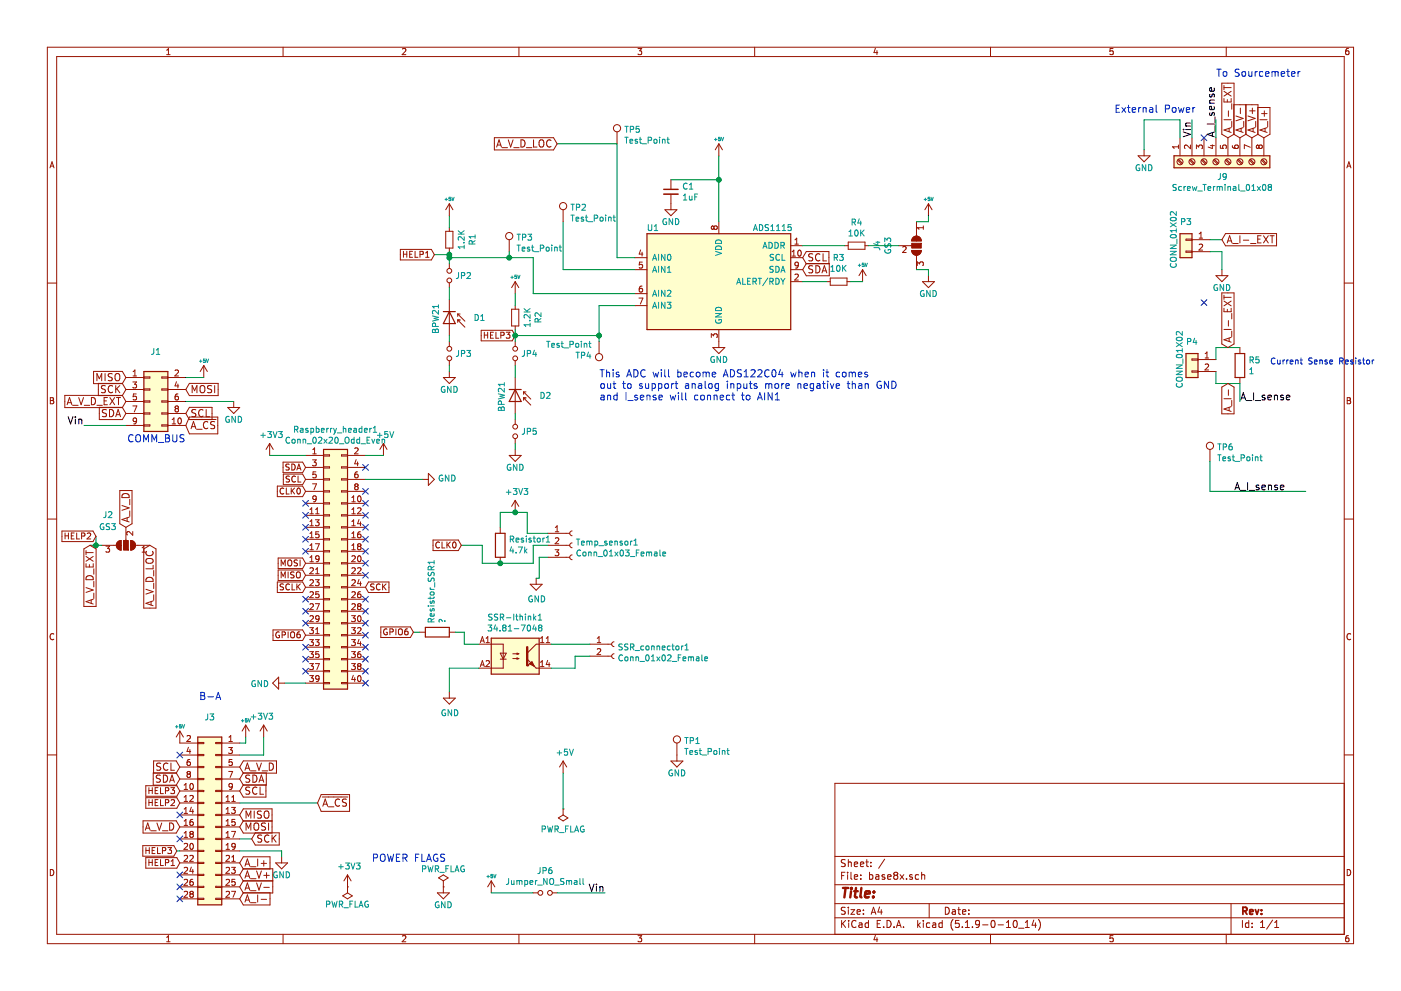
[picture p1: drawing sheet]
EESchema Schematic File Version 4
EELAYER 30 0
EELAYER END
$Descr A4 11693 8268
encoding utf-8
Sheet 1 1
Title ""
Date ""
Rev ""
Comp ""
Comment1 ""
Comment2 ""
Comment3 ""
Comment4 ""
$EndDescr
$Comp
L power:GND #PWR012
U 1 1
P 3700 7400
F 0 "#PWR012" H 3700 7150 50  0001 C CNN
F 1 "GND" H 3700 7250 50  0000 C CNN
F 2 "" H 3700 7400 50  0000 C CNN
F 3 "" H 3700 7400 50  0000 C CNN
	1    3700 7400
	1    0    0    -1  
$EndComp
$Comp
L power:PWR_FLAG #FLG03
U 1 1
P 3700 7400
F 0 "#FLG03" H 3700 7475 50  0001 C CNN
F 1 "PWR_FLAG" H 3700 7550 50  0000 C CNN
F 2 "" H 3700 7400 50  0000 C CNN
F 3 "" H 3700 7400 50  0000 C CNN
	1    3700 7400
	1    0    0    -1  
$EndComp
Text Notes 3100 7200 0    60   ~ 0
POWER FLAGS
$Comp
L power:PWR_FLAG #FLG01
U 1 1
P 2900 7400
F 0 "#FLG01" H 2900 7475 50  0001 C CNN
F 1 "PWR_FLAG" H 2900 7550 50  0000 C CNN
F 2 "" H 2900 7400 50  0000 C CNN
F 3 "" H 2900 7400 50  0000 C CNN
	1    2900 7400
	-1   0    0    1   
$EndComp
$Comp
L power:+3V3 #PWR09
U 1 1
P 2900 7400
F 0 "#PWR09" H 2900 7250 50  0001 C CNN
F 1 "+3V3" H 2915 7573 50  0000 C CNN
F 2 "" H 2900 7400 50  0001 C CNN
F 3 "" H 2900 7400 50  0001 C CNN
	1    2900 7400
	1    0    0    -1  
$EndComp
Text GLabel 2650 6700 2    60   Input ~ 0
~A_CS
Text GLabel 2000 6800 2    60   Input ~ 0
MISO
Text GLabel 2000 6900 2    60   Input ~ 0
MOSI
Text GLabel 2100 7000 2    60   Input ~ 0
SCK
Text GLabel 2000 7400 2    60   Input ~ 0
A_V-
Text GLabel 2000 7200 2    60   Input ~ 0
A_I+
Text GLabel 2000 7500 2    60   Input ~ 0
A_I-
Text GLabel 2000 7300 2    60   Input ~ 0
A_V+
$Comp
L power:GND #PWR08
U 1 1
P 2350 7150
F 0 "#PWR08" H 2350 6900 50  0001 C CNN
F 1 "GND" H 2350 7000 50  0000 C CNN
F 2 "" H 2350 7150 50  0000 C CNN
F 3 "" H 2350 7150 50  0000 C CNN
	1    2350 7150
	-1   0    0    -1  
$EndComp
$Comp
L power:+5V #PWR06
U 1 1
P 2050 6150
F 0 "#PWR06" H 2050 6000 50  0001 C CNN
F 1 "+5V" H 2050 6290 28  0000 C CNN
F 2 "" H 2050 6150 50  0000 C CNN
F 3 "" H 2050 6150 50  0000 C CNN
	1    2050 6150
	-1   0    0    -1  
$EndComp
$Comp
L power:+3V3 #PWR07
U 1 1
P 2200 6150
F 0 "#PWR07" H 2200 6000 50  0001 C CNN
F 1 "+3V3" H 2215 6323 50  0000 C CNN
F 2 "" H 2200 6150 50  0001 C CNN
F 3 "" H 2200 6150 50  0001 C CNN
	1    2200 6150
	-1   0    0    -1  
$EndComp
Text GLabel 2000 6600 2    60   Input ~ 0
SCL
Text GLabel 2000 6500 2    60   Input ~ 0
SDA
Text GLabel 2000 6400 2    60   Input ~ 0
A_V_D
Text Notes 1850 5850 2    60   ~ 0
B-A
Text GLabel 10550 1150 1    60   Input ~ 0
A_I+
Text GLabel 10450 1150 1    60   Input ~ 0
A_V+
$Comp
L Connector_Generic:Conn_02x14_Odd_Even J3
U 1 1
P 1800 6800
F 0 "J3" H 1850 7617 50  0000 C CNN
F 1 "Conn_02x14_Counter_Clockwise" H 1850 7526 50  0001 C CNN
F 2 "Connector_PinSocket_2.54mm:PinSocket_2x14_P2.54mm_Vertical" H 1800 6800 50  0001 C CNN
F 3 "" H 1800 6800 50  0001 C CNN
	1    1800 6800
	-1   0    0    -1  
$EndComp
Text Notes 1550 3700 2    60   ~ 0
COMM_BUS
Text GLabel 1550 3250 2    60   Input ~ 0
MOSI
Text GLabel 1050 3150 0    60   Input ~ 0
MISO
Text GLabel 1050 3250 0    60   Input ~ 0
SCK
$Comp
L power:+5V #PWR04
U 1 1
P 1700 3150
F 0 "#PWR04" H 1700 3000 50  0001 C CNN
F 1 "+5V" H 1700 3290 28  0000 C CNN
F 2 "" H 1700 3150 50  0000 C CNN
F 3 "" H 1700 3150 50  0000 C CNN
	1    1700 3150
	1    0    0    -1  
$EndComp
$Comp
L power:GND #PWR05
U 1 1
P 1950 3350
F 0 "#PWR05" H 1950 3100 50  0001 C CNN
F 1 "GND" H 1950 3200 50  0000 C CNN
F 2 "" H 1950 3350 50  0000 C CNN
F 3 "" H 1950 3350 50  0000 C CNN
	1    1950 3350
	1    0    0    -1  
$EndComp
Text GLabel 1050 3450 0    60   Input ~ 0
SDA
Text GLabel 1550 3450 2    60   Input ~ 0
SCL
Text GLabel 10250 1150 1    60   Input ~ 0
A_I-_EXT
Text GLabel 10350 1150 1    60   Input ~ 0
A_V-
Text Notes 10150 650  0    60   ~ 0
To Sourcemeter
Text Label 9950 1150 1    60   ~ 0
Vin
Text Notes 9300 950  0    60   ~ 0
External Power
Wire Wire Line
	2000 6300 2200 6300
Wire Wire Line
	2200 6300 2200 6150
Wire Wire Line
	2000 6200 2050 6200
Wire Wire Line
	2050 6200 2050 6150
Wire Wire Line
	2000 7100 2350 7100
Wire Wire Line
	2000 6700 2650 6700
Wire Wire Line
	1550 3150 1700 3150
Wire Wire Line
	1550 3350 1950 3350
Wire Wire Line
	9950 1150 9950 1000
Wire Wire Line
	9850 1150 9850 1000
Text Label 5050 7450 2    60   ~ 0
Vin
$Comp
L power:+5V #PWR015
U 1 1
P 4100 7450
F 0 "#PWR015" H 4100 7300 50  0001 C CNN
F 1 "+5V" H 4100 7590 28  0000 C CNN
F 2 "" H 4100 7450 50  0000 C CNN
F 3 "" H 4100 7450 50  0000 C CNN
	1    4100 7450
	1    0    0    -1  
$EndComp
Wire Wire Line
	4450 7450 4100 7450
Wire Wire Line
	5050 7450 4650 7450
$Comp
L Device:Jumper_NO_Small JP6
U 1 1
P 4550 7450
F 0 "JP6" H 4550 7635 50  0000 C CNN
F 1 "Jumper_NO_Small" H 4550 7544 50  0000 C CNN
F 2 "Jumper:SolderJumper-2_P1.3mm_Open_RoundedPad1.0x1.5mm" H 4550 7450 50  0001 C CNN
F 3 "" H 4550 7450 50  0001 C CNN
	1    4550 7450
	1    0    0    -1  
$EndComp
Wire Wire Line
	2350 7100 2350 7150
$Comp
L Connector_Generic:Conn_02x05_Odd_Even J1
U 1 1
P 1250 3350
F 0 "J1" H 1300 3767 50  0000 C CNN
F 1 "Conn_02x05_Odd_Even" H 1300 3676 50  0001 C CNN
F 2 "Connector_IDC:IDC-Header_2x05_P2.54mm_Horizontal" H 1250 3350 50  0001 C CNN
F 3 "" H 1250 3350 50  0001 C CNN
F 4 "2215290" H 0   0   50  0001 C CNN "farnellCode"
	1    1250 3350
	1    0    0    -1  
$EndComp
$Comp
L power:GND #PWR024
U 1 1
P 9550 1250
F 0 "#PWR024" H 9550 1000 50  0001 C CNN
F 1 "GND" H 9550 1100 50  0000 C CNN
F 2 "" H 9550 1250 50  0000 C CNN
F 3 "" H 9550 1250 50  0000 C CNN
	1    9550 1250
	1    0    0    -1  
$EndComp
Wire Wire Line
	9850 1000 9550 1000
Wire Wire Line
	9550 1000 9550 1250
Wire Wire Line
	1050 3550 700  3550
Text Label 700  3550 2    60   ~ 0
Vin
$Comp
L base8x-rescue:ADS1115-myParts U1
U 1 1
P 6000 2350
F 0 "U1" H 5450 2800 50  0000 C CNN
F 1 "ADS1115" H 6450 2800 50  0000 C CNN
F 2 "Package_SO:MSOP-10_3x3mm_P0.5mm" H 5950 2300 50  0001 C CNN
F 3 "" H 5100 2750 50  0001 C CNN
F 4 "1762981" H 6000 2350 60  0001 C CNN "farnellCode"
	1    6000 2350
	1    0    0    -1  
$EndComp
$Comp
L power:GND #PWR020
U 1 1
P 6000 2850
F 0 "#PWR020" H 6000 2600 50  0001 C CNN
F 1 "GND" H 6000 2700 50  0000 C CNN
F 2 "" H 6000 2850 50  0000 C CNN
F 3 "" H 6000 2850 50  0000 C CNN
	1    6000 2850
	1    0    0    -1  
$EndComp
$Comp
L power:+5V #PWR019
U 1 1
P 6000 1300
F 0 "#PWR019" H 6000 1150 50  0001 C CNN
F 1 "+5V" H 6000 1440 28  0000 C CNN
F 2 "" H 6000 1300 50  0000 C CNN
F 3 "" H 6000 1300 50  0000 C CNN
	1    6000 1300
	1    0    0    -1  
$EndComp
Wire Wire Line
	6000 1300 6000 1500
$Comp
L Device:C_Small C1
U 1 1
P 5600 1600
F 0 "C1" H 5692 1646 50  0000 L CNN
F 1 "1uF" H 5692 1555 50  0000 L CNN
F 2 "Capacitor_SMD:C_1206_3216Metric" H 5600 1600 50  0001 C CNN
F 3 "" H 5600 1600 50  0001 C CNN
	1    5600 1600
	1    0    0    -1  
$EndComp
$Comp
L power:GND #PWR018
U 1 1
P 5600 1700
F 0 "#PWR018" H 5600 1450 50  0001 C CNN
F 1 "GND" H 5600 1550 50  0000 C CNN
F 2 "" H 5600 1700 50  0000 C CNN
F 3 "" H 5600 1700 50  0000 C CNN
	1    5600 1700
	1    0    0    -1  
$EndComp
Wire Wire Line
	5600 1500 6000 1500
Connection ~ 6000 1500
$Comp
L Device:R_Small R4
U 1 1
P 7150 2050
F 0 "R4" V 6954 2050 50  0000 C CNN
F 1 "10K" V 7045 2050 50  0000 C CNN
F 2 "Resistor_THT:R_Axial_DIN0516_L15.5mm_D5.0mm_P20.32mm_Horizontal" H 7150 2050 50  0001 C CNN
F 3 "" H 7150 2050 50  0001 C CNN
F 4 "2073607" H 0   0   50  0001 C CNN "farnellCode"
	1    7150 2050
	0    1    1    0   
$EndComp
Text GLabel 6700 2150 2    60   Input ~ 0
SCL
Text GLabel 6700 2250 2    60   Input ~ 0
SDA
$Comp
L Device:R_Small R3
U 1 1
P 7000 2350
F 0 "R3" V 7196 2350 50  0000 C CNN
F 1 "10K" V 7105 2350 50  0000 C CNN
F 2 "Resistor_THT:R_Axial_DIN0516_L15.5mm_D5.0mm_P20.32mm_Horizontal" H 7000 2350 50  0001 C CNN
F 3 "" H 7000 2350 50  0001 C CNN
F 4 "2073607" H 0   0   50  0001 C CNN "farnellCode"
	1    7000 2350
	0    -1   -1   0   
$EndComp
$Comp
L power:+5V #PWR021
U 1 1
P 7200 2350
F 0 "#PWR021" H 7200 2200 50  0001 C CNN
F 1 "+5V" H 7200 2490 28  0000 C CNN
F 2 "" H 7200 2350 50  0000 C CNN
F 3 "" H 7200 2350 50  0000 C CNN
	1    7200 2350
	1    0    0    -1  
$EndComp
Wire Wire Line
	6700 2350 6900 2350
Wire Wire Line
	7100 2350 7200 2350
$Comp
L Jumper:SolderJumper_3_Open J4
U 1 1
P 7650 2050
F 0 "J4" H 7650 1725 50  0000 C CNN
F 1 "GS3" H 7650 1816 50  0000 C CNN
F 2 "Jumper:SolderJumper-3_P1.3mm_Open_RoundedPad1.0x1.5mm_NumberLabels" V 7738 1976 50  0001 C CNN
F 3 "" H 7650 2050 50  0001 C CNN
	1    7650 2050
	0    1    1    0   
$EndComp
$Comp
L power:GND #PWR023
U 1 1
P 7750 2300
F 0 "#PWR023" H 7750 2050 50  0001 C CNN
F 1 "GND" H 7750 2150 50  0000 C CNN
F 2 "" H 7750 2300 50  0000 C CNN
F 3 "" H 7750 2300 50  0000 C CNN
	1    7750 2300
	1    0    0    -1  
$EndComp
Wire Wire Line
	7050 2050 6700 2050
Wire Wire Line
	7750 2300 7750 2250
Wire Wire Line
	7750 2250 7650 2250
$Comp
L power:+5V #PWR022
U 1 1
P 7750 1800
F 0 "#PWR022" H 7750 1650 50  0001 C CNN
F 1 "+5V" H 7750 1940 28  0000 C CNN
F 2 "" H 7750 1800 50  0000 C CNN
F 3 "" H 7750 1800 50  0000 C CNN
	1    7750 1800
	1    0    0    -1  
$EndComp
Wire Wire Line
	7750 1800 7750 1850
Wire Wire Line
	7750 1850 7650 1850
$Comp
L Device:D_Photo D1
U 1 1
P 3750 2700
F 0 "D1" V 3700 2900 50  0000 L CNN
F 1 "BPW21" H 3710 2590 50  0000 C CNN
F 2 "Resistor_THT:R_Axial_DIN0204_L3.6mm_D1.6mm_P7.62mm_Horizontal" H 3700 2700 50  0001 C CNN
F 3 "" H 3700 2700 50  0000 C CNN
F 4 "1045427" H 0   0   50  0001 C CNN "farnellCode"
	1    3750 2700
	0    1    1    0   
$EndComp
$Comp
L power:+5V #PWR013
U 1 1
P 3750 1800
F 0 "#PWR013" H 3750 1650 50  0001 C CNN
F 1 "+5V" H 3750 1940 28  0000 C CNN
F 2 "" H 3750 1800 50  0000 C CNN
F 3 "" H 3750 1800 50  0000 C CNN
	1    3750 1800
	1    0    0    -1  
$EndComp
$Comp
L power:GND #PWR014
U 1 1
P 3750 3100
F 0 "#PWR014" H 3750 2850 50  0001 C CNN
F 1 "GND" H 3750 2950 50  0000 C CNN
F 2 "" H 3750 3100 50  0000 C CNN
F 3 "" H 3750 3100 50  0000 C CNN
	1    3750 3100
	1    0    0    -1  
$EndComp
Wire Wire Line
	3750 1800 3750 1900
$Comp
L Device:R_Small R1
U 1 1
P 3750 2000
F 0 "R1" V 3554 2000 50  0000 C CNN
F 1 "1.2K" V 3645 2000 50  0000 C CNN
F 2 "Resistor_THT:R_Axial_DIN0516_L15.5mm_D5.0mm_P20.32mm_Horizontal" H 3750 2000 50  0001 C CNN
F 3 "" H 3750 2000 50  0001 C CNN
F 4 "2073370" H 0   0   50  0001 C CNN "farnellCode"
	1    3750 2000
	-1   0    0    1   
$EndComp
Wire Wire Line
	4450 2150 4450 2450
Wire Wire Line
	4450 2450 5300 2450
$Comp
L Device:Jumper_NO_Small JP2
U 1 1
P 3750 2300
F 0 "JP2" V 3750 2348 50  0000 L CNN
F 1 "Jumper_NO_Small" V 3795 2348 50  0001 L CNN
F 2 "Jumper:SolderJumper-2_P1.3mm_Open_RoundedPad1.0x1.5mm" H 3750 2300 50  0001 C CNN
F 3 "" H 3750 2300 50  0001 C CNN
	1    3750 2300
	0    1    1    0   
$EndComp
Wire Wire Line
	3750 2400 3750 2500
Wire Wire Line
	3750 2100 3750 2150
Wire Wire Line
	4450 2150 4250 2150
Connection ~ 3750 2150
$Comp
L Device:Jumper_NO_Small JP3
U 1 1
P 3750 2950
F 0 "JP3" V 3750 2998 50  0000 L CNN
F 1 "Jumper_NO_Small" V 3795 2998 50  0001 L CNN
F 2 "Jumper:SolderJumper-2_P1.3mm_Open_RoundedPad1.0x1.5mm" H 3750 2950 50  0001 C CNN
F 3 "" H 3750 2950 50  0001 C CNN
	1    3750 2950
	0    1    1    0   
$EndComp
Wire Wire Line
	3750 2800 3750 2850
Wire Wire Line
	3750 3050 3750 3100
$Comp
L Device:D_Photo D2
U 1 1
P 4300 3350
F 0 "D2" V 4250 3550 50  0000 L CNN
F 1 "BPW21" H 4260 3240 50  0000 C CNN
F 2 "Resistor_THT:R_Axial_DIN0204_L3.6mm_D1.6mm_P7.62mm_Horizontal" H 4250 3350 50  0001 C CNN
F 3 "" H 4250 3350 50  0000 C CNN
F 4 "1045427" H 0   0   50  0001 C CNN "farnellCode"
	1    4300 3350
	0    1    1    0   
$EndComp
$Comp
L power:+5V #PWR016
U 1 1
P 4300 2450
F 0 "#PWR016" H 4300 2300 50  0001 C CNN
F 1 "+5V" H 4300 2590 28  0000 C CNN
F 2 "" H 4300 2450 50  0000 C CNN
F 3 "" H 4300 2450 50  0000 C CNN
	1    4300 2450
	1    0    0    -1  
$EndComp
$Comp
L power:GND #PWR017
U 1 1
P 4300 3750
F 0 "#PWR017" H 4300 3500 50  0001 C CNN
F 1 "GND" H 4300 3600 50  0000 C CNN
F 2 "" H 4300 3750 50  0000 C CNN
F 3 "" H 4300 3750 50  0000 C CNN
	1    4300 3750
	1    0    0    -1  
$EndComp
Wire Wire Line
	4300 2450 4300 2550
$Comp
L Device:R_Small R2
U 1 1
P 4300 2650
F 0 "R2" V 4104 2650 50  0000 C CNN
F 1 "1.2K" V 4195 2650 50  0000 C CNN
F 2 "Resistor_THT:R_Axial_DIN0516_L15.5mm_D5.0mm_P20.32mm_Horizontal" H 4300 2650 50  0001 C CNN
F 3 "" H 4300 2650 50  0001 C CNN
F 4 "2073370" H 0   0   50  0001 C CNN "farnellCode"
	1    4300 2650
	-1   0    0    1   
$EndComp
$Comp
L Device:Jumper_NO_Small JP4
U 1 1
P 4300 2950
F 0 "JP4" V 4300 2998 50  0000 L CNN
F 1 "Jumper_NO_Small" V 4345 2998 50  0001 L CNN
F 2 "Jumper:SolderJumper-2_P1.3mm_Open_RoundedPad1.0x1.5mm" H 4300 2950 50  0001 C CNN
F 3 "" H 4300 2950 50  0001 C CNN
	1    4300 2950
	0    1    1    0   
$EndComp
Wire Wire Line
	4300 3050 4300 3150
Wire Wire Line
	4300 2750 4300 2800
Wire Wire Line
	5000 2800 4300 2800
Connection ~ 4300 2800
Wire Wire Line
	4300 3450 4300 3500
Wire Wire Line
	4300 3700 4300 3750
Wire Wire Line
	5000 2550 5000 2800
Wire Wire Line
	5000 2550 5300 2550
$Comp
L Jumper:SolderJumper_3_Open J2
U 1 1
P 1050 4550
F 0 "J2" H 1200 4300 50  0000 C CNN
F 1 "GS3" H 1200 4400 50  0000 C CNN
F 2 "Jumper:SolderJumper-3_P1.3mm_Open_RoundedPad1.0x1.5mm_NumberLabels" V 1138 4476 50  0001 C CNN
F 3 "" H 1050 4550 50  0001 C CNN
	1    1050 4550
	-1   0    0    1   
$EndComp
Text GLabel 1050 4400 1    60   Input ~ 0
A_V_D
Text GLabel 1250 4550 3    60   Input ~ 0
A_V_D_LOC
Text GLabel 850  4550 3    60   Input ~ 0
A_V_D_EXT
Text GLabel 1050 3350 0    60   Input ~ 0
A_V_D_EXT
$Comp
L base8x-rescue:Test_Point-Connector_Specialized-base8x-rescue TP1
U 1 1
P 5650 6300
F 0 "TP1" H 5708 6420 50  0000 L CNN
F 1 "Test_Point" H 5708 6329 50  0000 L CNN
F 2 "TestPoint:TestPoint_Pad_2.5x2.5mm" H 5850 6300 50  0001 C CNN
F 3 "" H 5850 6300 50  0001 C CNN
F 4 "2293786" H 0   0   50  0001 C CNN "farnellCode"
	1    5650 6300
	1    0    0    -1  
$EndComp
$Comp
L power:GND #PWR031
U 1 1
P 5650 6300
F 0 "#PWR031" H 5650 6050 50  0001 C CNN
F 1 "GND" H 5650 6150 50  0000 C CNN
F 2 "" H 5650 6300 50  0000 C CNN
F 3 "" H 5650 6300 50  0000 C CNN
	1    5650 6300
	1    0    0    -1  
$EndComp
Text GLabel 1550 3550 2    60   Input ~ 0
~A_CS
$Comp
L base8x-rescue:Test_Point-Connector_Specialized-base8x-rescue TP2
U 1 1
P 4700 1850
F 0 "TP2" H 4758 1970 50  0000 L CNN
F 1 "Test_Point" H 4758 1879 50  0000 L CNN
F 2 "TestPoint:TestPoint_Pad_2.5x2.5mm" H 4900 1850 50  0001 C CNN
F 3 "" H 4900 1850 50  0001 C CNN
F 4 "2293786" H 0   0   50  0001 C CNN "farnellCode"
	1    4700 1850
	1    0    0    -1  
$EndComp
Wire Wire Line
	4700 1850 4700 2250
Wire Wire Line
	4700 2250 5300 2250
$Comp
L power:+5V #PWR032
U 1 1
P 4700 6450
F 0 "#PWR032" H 4700 6300 50  0001 C CNN
F 1 "+5V" H 4715 6623 50  0000 C CNN
F 2 "" H 4700 6450 50  0001 C CNN
F 3 "" H 4700 6450 50  0001 C CNN
	1    4700 6450
	1    0    0    -1  
$EndComp
$Comp
L power:PWR_FLAG #FLG04
U 1 1
P 4700 6750
F 0 "#FLG04" H 4700 6825 50  0001 C CNN
F 1 "PWR_FLAG" H 4700 6923 50  0000 C CNN
F 2 "" H 4700 6750 50  0001 C CNN
F 3 "" H 4700 6750 50  0001 C CNN
	1    4700 6750
	-1   0    0    1   
$EndComp
Wire Wire Line
	4700 6750 4700 6450
$Comp
L base8x-rescue:Screw_Terminal_01x08-Connector_Specialized-base8x-rescue J9
U 1 1
P 10150 1350
F 0 "J9" V 10274 1296 50  0000 C CNN
F 1 "Screw_Terminal_01x08" V 10365 1296 50  0000 C CNN
F 2 "Connector_Phoenix_MC:PhoenixContact_MC_1,5_8-GF-3.5_1x08_P3.50mm_Horizontal_ThreadedFlange_MountHole" H 10150 1350 50  0001 C CNN
F 3 "" H 10150 1350 50  0001 C CNN
F 4 "2776340+1793014" V 10150 1350 60  0001 C CNN "farnellCode"
	1    10150 1350
	0    -1   1    0   
$EndComp
Wire Wire Line
	10150 1150 10150 1000
Text Label 10350 3350 0    60   ~ 0
A_I_sense
Text Label 10150 1150 1    60   ~ 0
A_I_sense
$Comp
L Device:R R5
U 1 1
P 10350 3050
F 0 "R5" H 10420 3096 50  0000 L CNN
F 1 "1" H 10420 3005 50  0000 L CNN
F 2 "Resistor_THT:R_Axial_DIN0516_L15.5mm_D5.0mm_P20.32mm_Horizontal" V 10280 3050 50  0001 C CNN
F 3 "" H 10350 3050 50  0001 C CNN
F 4 "2663692" H 10350 3050 60  0001 C CNN "farnellCode"
	1    10350 3050
	1    0    0    -1  
$EndComp
$Comp
L Connector_Generic:Conn_01x02 P4
U 1 1
P 9950 3000
F 0 "P4" H 9950 3150 50  0000 C CNN
F 1 "CONN_01X02" V 10050 3000 50  0000 C CNN
F 2 "Connector_PinHeader_2.54mm:PinHeader_1x02_P2.54mm_Vertical" H 9950 3000 50  0001 C CNN
F 3 "" H 9950 3000 50  0000 C CNN
	1    9950 3000
	-1   0    0    -1  
$EndComp
Wire Wire Line
	10350 2900 10150 2900
Wire Wire Line
	10150 2900 10150 3000
Wire Wire Line
	10150 3200 10350 3200
Wire Wire Line
	10150 3200 10150 3100
Text GLabel 10250 3200 3    60   Input ~ 0
A_I-
Text GLabel 10250 2900 1    60   Input ~ 0
A_I-_EXT
$Comp
L Connector_Generic:Conn_01x02 P3
U 1 1
P 9900 2000
F 0 "P3" H 9900 2150 50  0000 C CNN
F 1 "CONN_01X02" V 10000 2000 50  0000 C CNN
F 2 "Connector_PinHeader_2.54mm:PinHeader_1x02_P2.54mm_Vertical" H 9900 2000 50  0001 C CNN
F 3 "" H 9900 2000 50  0000 C CNN
	1    9900 2000
	-1   0    0    -1  
$EndComp
Text GLabel 10200 2000 2    60   Input ~ 0
A_I-_EXT
Wire Wire Line
	10100 2000 10200 2000
$Comp
L power:GND #PWR033
U 1 1
P 10200 2250
F 0 "#PWR033" H 10200 2000 50  0001 C CNN
F 1 "GND" H 10200 2100 50  0000 C CNN
F 2 "" H 10200 2250 50  0000 C CNN
F 3 "" H 10200 2250 50  0000 C CNN
	1    10200 2250
	1    0    0    -1  
$EndComp
Wire Wire Line
	10100 2100 10200 2100
Wire Wire Line
	10200 2100 10200 2250
Wire Wire Line
	10350 3200 10350 3350
NoConn ~ 10050 1150
$Comp
L base8x-rescue:Test_Point-Connector_Specialized-base8x-rescue TP3
U 1 1
P 4250 2100
F 0 "TP3" H 4308 2220 50  0000 L CNN
F 1 "Test_Point" H 4308 2129 50  0000 L CNN
F 2 "TestPoint:TestPoint_Pad_2.5x2.5mm" H 4450 2100 50  0001 C CNN
F 3 "" H 4450 2100 50  0001 C CNN
F 4 "2293786" H 0   0   50  0001 C CNN "farnellCode"
	1    4250 2100
	1    0    0    -1  
$EndComp
$Comp
L base8x-rescue:Test_Point-Connector_Specialized-base8x-rescue TP4
U 1 1
P 5000 2850
F 0 "TP4" H 5058 2970 50  0000 L CNN
F 1 "Test_Point" H 5058 2879 50  0000 L CNN
F 2 "TestPoint:TestPoint_Pad_2.5x2.5mm" H 5200 2850 50  0001 C CNN
F 3 "" H 5200 2850 50  0001 C CNN
F 4 "2293786" H 0   0   50  0001 C CNN "farnellCode"
	1    5000 2850
	-1   0    0    1   
$EndComp
Text GLabel 4650 1200 0    60   Input ~ 0
A_V_D_LOC
Wire Wire Line
	5300 2150 5150 2150
Wire Wire Line
	5150 2150 5150 1200
Wire Wire Line
	5150 1200 4650 1200
$Comp
L base8x-rescue:Test_Point-Connector_Specialized-base8x-rescue TP5
U 1 1
P 5150 1200
F 0 "TP5" H 5208 1320 50  0000 L CNN
F 1 "Test_Point" H 5208 1229 50  0000 L CNN
F 2 "TestPoint:TestPoint_Pad_2.5x2.5mm" H 5350 1200 50  0001 C CNN
F 3 "" H 5350 1200 50  0001 C CNN
F 4 "2293786" H 0   0   50  0001 C CNN "farnellCode"
	1    5150 1200
	1    0    0    -1  
$EndComp
Text Notes 5000 3350 0    60   ~ 0
This ADC will become ADS122C04 when it comes\nout to support analog inputs more negative than GND\nand I_sense will connect to AIN1
$Comp
L base8x-rescue:Test_Point-Connector_Specialized-base8x-rescue TP6
U 1 1
P 10100 3850
F 0 "TP6" H 10158 3970 50  0000 L CNN
F 1 "Test_Point" H 10158 3879 50  0000 L CNN
F 2 "TestPoint:TestPoint_Pad_2.5x2.5mm" H 10300 3850 50  0001 C CNN
F 3 "" H 10300 3850 50  0001 C CNN
F 4 "2293786" H 0   0   50  0001 C CNN "farnellCode"
	1    10100 3850
	1    0    0    -1  
$EndComp
Wire Wire Line
	10100 3850 10100 4100
Wire Wire Line
	10100 4100 10900 4100
Text Label 10300 4100 0    60   ~ 0
A_I_sense
$Comp
L Device:Jumper_NO_Small JP5
U 1 1
P 4300 3600
F 0 "JP5" V 4300 3648 50  0000 L CNN
F 1 "Jumper_NO_Small" V 4345 3648 50  0001 L CNN
F 2 "Jumper:SolderJumper-2_P1.3mm_Open_RoundedPad1.0x1.5mm" H 4300 3600 50  0001 C CNN
F 3 "" H 4300 3600 50  0001 C CNN
	1    4300 3600
	0    1    1    0   
$EndComp
Wire Wire Line
	4250 2100 4250 2150
Connection ~ 4250 2150
Connection ~ 5000 2800
Wire Wire Line
	6000 1500 6000 1850
Wire Wire Line
	3750 2150 3750 2200
Wire Wire Line
	4300 2800 4300 2850
Wire Wire Line
	4250 2150 3750 2150
Wire Wire Line
	5000 2800 5000 2850
Text Notes 10600 3050 0    50   ~ 0
Current Sense Resistor
Wire Wire Line
	7250 2050 7500 2050
NoConn ~ 1500 7500
NoConn ~ 1500 7400
NoConn ~ 1500 7300
NoConn ~ 1500 7200
NoConn ~ 1500 6700
NoConn ~ 1500 7000
NoConn ~ 1500 6400
NoConn ~ 1500 6300
NoConn ~ 1500 6200
Wire Wire Line
	3050 4000 3525 4000
$Comp
L power:GND #PWR0102
U 1 1
P 3525 4000
F 0 "#PWR0102" H 3525 3750 50  0001 C CNN
F 1 "GND" V 3530 3872 50  0000 R CNN
F 2 "" H 3525 4000 50  0001 C CNN
F 3 "" H 3525 4000 50  0001 C CNN
	1    3525 4000
	0    -1   -1   0   
$EndComp
Text GLabel 2550 3900 0    50   Input ~ 0
SDA
$Comp
L Connector_Generic:Conn_02x20_Odd_Even Raspberry_header1
U 1 1
P 2750 4700
F 0 "Raspberry_header1" H 2800 5817 50  0000 C CNN
F 1 "Conn_02x20_Odd_Even" H 2800 5726 50  0000 C CNN
F 2 "Connector_PinSocket_2.54mm:PinSocket_2x20_P2.54mm_Vertical" H 2750 4700 50  0001 C CNN
F 3 "~" H 2750 4700 50  0001 C CNN
	1    2750 4700
	1    0    0    -1  
$EndComp
$Comp
L power:+5V #PWR0103
U 1 1
P 3200 3800
F 0 "#PWR0103" H 3200 3650 50  0001 C CNN
F 1 "+5V" H 3215 3973 50  0000 C CNN
F 2 "" H 3200 3800 50  0001 C CNN
F 3 "" H 3200 3800 50  0001 C CNN
	1    3200 3800
	1    0    0    -1  
$EndComp
Wire Wire Line
	3050 3800 3200 3800
Text GLabel 2550 4700 0    50   Input ~ 0
MOSI
Text GLabel 2550 4000 0    50   Input ~ 0
SCL
Text GLabel 2550 4800 0    50   Input ~ 0
MISO
$Comp
L power:+3V3 #PWR0104
U 1 1
P 2250 3800
F 0 "#PWR0104" H 2250 3650 50  0001 C CNN
F 1 "+3V3" H 2265 3973 50  0000 C CNN
F 2 "" H 2250 3800 50  0001 C CNN
F 3 "" H 2250 3800 50  0001 C CNN
	1    2250 3800
	1    0    0    -1  
$EndComp
Wire Wire Line
	2550 3800 2250 3800
$Comp
L power:GND #PWR0105
U 1 1
P 2375 5700
F 0 "#PWR0105" H 2375 5450 50  0001 C CNN
F 1 "GND" V 2380 5572 50  0000 R CNN
F 2 "" H 2375 5700 50  0001 C CNN
F 3 "" H 2375 5700 50  0001 C CNN
	1    2375 5700
	0    1    1    0   
$EndComp
Wire Wire Line
	2550 5700 2375 5700
Text GLabel 2550 4900 0    50   Input ~ 0
SCLK
NoConn ~ 3050 3900
NoConn ~ 3050 4100
NoConn ~ 2550 4200
NoConn ~ 2550 4300
NoConn ~ 2550 4400
NoConn ~ 2550 4500
NoConn ~ 2550 4600
NoConn ~ 2550 5000
NoConn ~ 2550 5100
NoConn ~ 2550 5200
NoConn ~ 2550 5400
NoConn ~ 2550 5500
NoConn ~ 2550 5600
NoConn ~ 3050 4200
NoConn ~ 3050 4300
NoConn ~ 3050 4400
NoConn ~ 3050 4500
NoConn ~ 3050 4600
NoConn ~ 3050 4700
NoConn ~ 3050 4800
NoConn ~ 3050 5000
NoConn ~ 3050 5100
NoConn ~ 3050 5200
NoConn ~ 3050 5300
NoConn ~ 3050 5400
NoConn ~ 3050 5500
NoConn ~ 3050 5600
NoConn ~ 3050 5700
$Comp
L Connector:Conn_01x03_Female Temp_sensor1
U 1 1
P 4775 4550
F 0 "Temp_sensor1" H 4803 4576 50  0000 L CNN
F 1 "Conn_01x03_Female" H 4803 4485 50  0000 L CNN
F 2 "Connector_PinSocket_2.54mm:PinSocket_1x03_P2.54mm_Vertical" H 4775 4550 50  0001 C CNN
F 3 "~" H 4775 4550 50  0001 C CNN
	1    4775 4550
	1    0    0    -1  
$EndComp
Wire Wire Line
	4575 4650 4500 4650
Wire Wire Line
	4500 4650 4500 4825
Wire Wire Line
	4500 4825 4475 4825
$Comp
L power:GND #PWR0101
U 1 1
P 4475 4825
F 0 "#PWR0101" H 4475 4575 50  0001 C CNN
F 1 "GND" H 4480 4652 50  0000 C CNN
F 2 "" H 4475 4825 50  0001 C CNN
F 3 "" H 4475 4825 50  0001 C CNN
	1    4475 4825
	1    0    0    -1  
$EndComp
$Comp
L power:+3V3 #PWR0106
U 1 1
P 4300 4275
F 0 "#PWR0106" H 4300 4125 50  0001 C CNN
F 1 "+3V3" H 4315 4448 50  0000 C CNN
F 2 "" H 4300 4275 50  0001 C CNN
F 3 "" H 4300 4275 50  0001 C CNN
	1    4300 4275
	1    0    0    -1  
$EndComp
$Comp
L Device:R Resistor1
U 1 1
P 4175 4550
F 0 "Resistor1" H 4105 4504 50  0000 R CNN
F 1 "4.7k" H 4105 4595 50  0000 R CNN
F 2 "Resistor_THT:R_Axial_DIN0516_L15.5mm_D5.0mm_P20.32mm_Horizontal" V 4105 4550 50  0001 C CNN
F 3 "~" H 4175 4550 50  0001 C CNN
	1    4175 4550
	-1   0    0    1   
$EndComp
Text GLabel 2550 4100 0    50   Input ~ 0
CLK0
Wire Wire Line
	4175 4275 4300 4275
Wire Wire Line
	4400 4275 4400 4450
Wire Wire Line
	4575 4450 4400 4450
Wire Wire Line
	4025 4550 3850 4550
Text GLabel 3850 4550 0    50   Input ~ 0
CLK0
Connection ~ 4300 4275
Wire Wire Line
	4300 4275 4400 4275
Wire Wire Line
	4175 4275 4175 4400
Wire Wire Line
	4575 4550 4450 4550
Wire Wire Line
	4450 4550 4450 4700
Wire Wire Line
	4450 4700 4175 4700
Wire Wire Line
	4175 4700 4025 4700
Wire Wire Line
	4025 4700 4025 4550
Connection ~ 4175 4700
$Comp
L Relay_SolidState:34.81-7048 SSR-Ithink1
U 1 1
P 4300 5475
F 0 "SSR-Ithink1" H 4300 5800 50  0000 C CNN
F 1 "34.81-7048" H 4300 5709 50  0000 C CNN
F 2 "OptoDevice:Finder_34.81" H 4100 5275 50  0001 L CIN
F 3 "http://www.us.liteon.com/downloads/LTV-817-827-847.PDF" H 4300 5475 50  0001 L CNN
	1    4300 5475
	1    0    0    -1  
$EndComp
$Comp
L Connector:Conn_01x02_Female SSR_connector1
U 1 1
P 5125 5375
F 0 "SSR_connector1" H 5153 5351 50  0000 L CNN
F 1 "Conn_01x02_Female" H 5153 5260 50  0000 L CNN
F 2 "Connector_PinSocket_2.54mm:PinSocket_1x02_P2.54mm_Vertical" H 5125 5375 50  0001 C CNN
F 3 "~" H 5125 5375 50  0001 C CNN
	1    5125 5375
	1    0    0    -1  
$EndComp
Wire Wire Line
	4600 5575 4800 5575
Wire Wire Line
	4800 5575 4800 5475
Wire Wire Line
	4800 5475 4925 5475
Wire Wire Line
	4000 5575 3750 5575
Wire Wire Line
	3750 5575 3750 5775
$Comp
L power:GND #PWR0107
U 1 1
P 3750 5775
F 0 "#PWR0107" H 3750 5525 50  0001 C CNN
F 1 "GND" H 3755 5602 50  0000 C CNN
F 2 "" H 3750 5775 50  0001 C CNN
F 3 "" H 3750 5775 50  0001 C CNN
	1    3750 5775
	1    0    0    -1  
$EndComp
Wire Wire Line
	4000 5375 3875 5375
Wire Wire Line
	3875 5375 3875 5275
Wire Wire Line
	3875 5275 3800 5275
$Comp
L Device:R Resistor_SSR1
U 1 1
P 3650 5275
F 0 "Resistor_SSR1" H 3580 5229 50  0000 R CNN
F 1 "?" H 3580 5320 50  0000 R CNN
F 2 "Resistor_THT:R_Axial_DIN0516_L15.5mm_D5.0mm_P20.32mm_Horizontal" V 3580 5275 50  0001 C CNN
F 3 "~" H 3650 5275 50  0001 C CNN
	1    3650 5275
	0    1    1    0   
$EndComp
Text GLabel 2550 5300 0    50   Input ~ 0
GPIO6
Text GLabel 3450 5275 0    50   Input ~ 0
GPIO6
Wire Wire Line
	3450 5275 3500 5275
Wire Wire Line
	4600 5375 4925 5375
NoConn ~ 1500 6500
NoConn ~ 1500 6600
NoConn ~ 1500 6900
NoConn ~ 1500 6800
NoConn ~ 1500 7100
NoConn ~ 10050 2525
Wire Wire Line
	2000 7000 2100 7000
Text GLabel 3050 4900 2    50   Input ~ 0
SCK
$EndSCHEMATC
